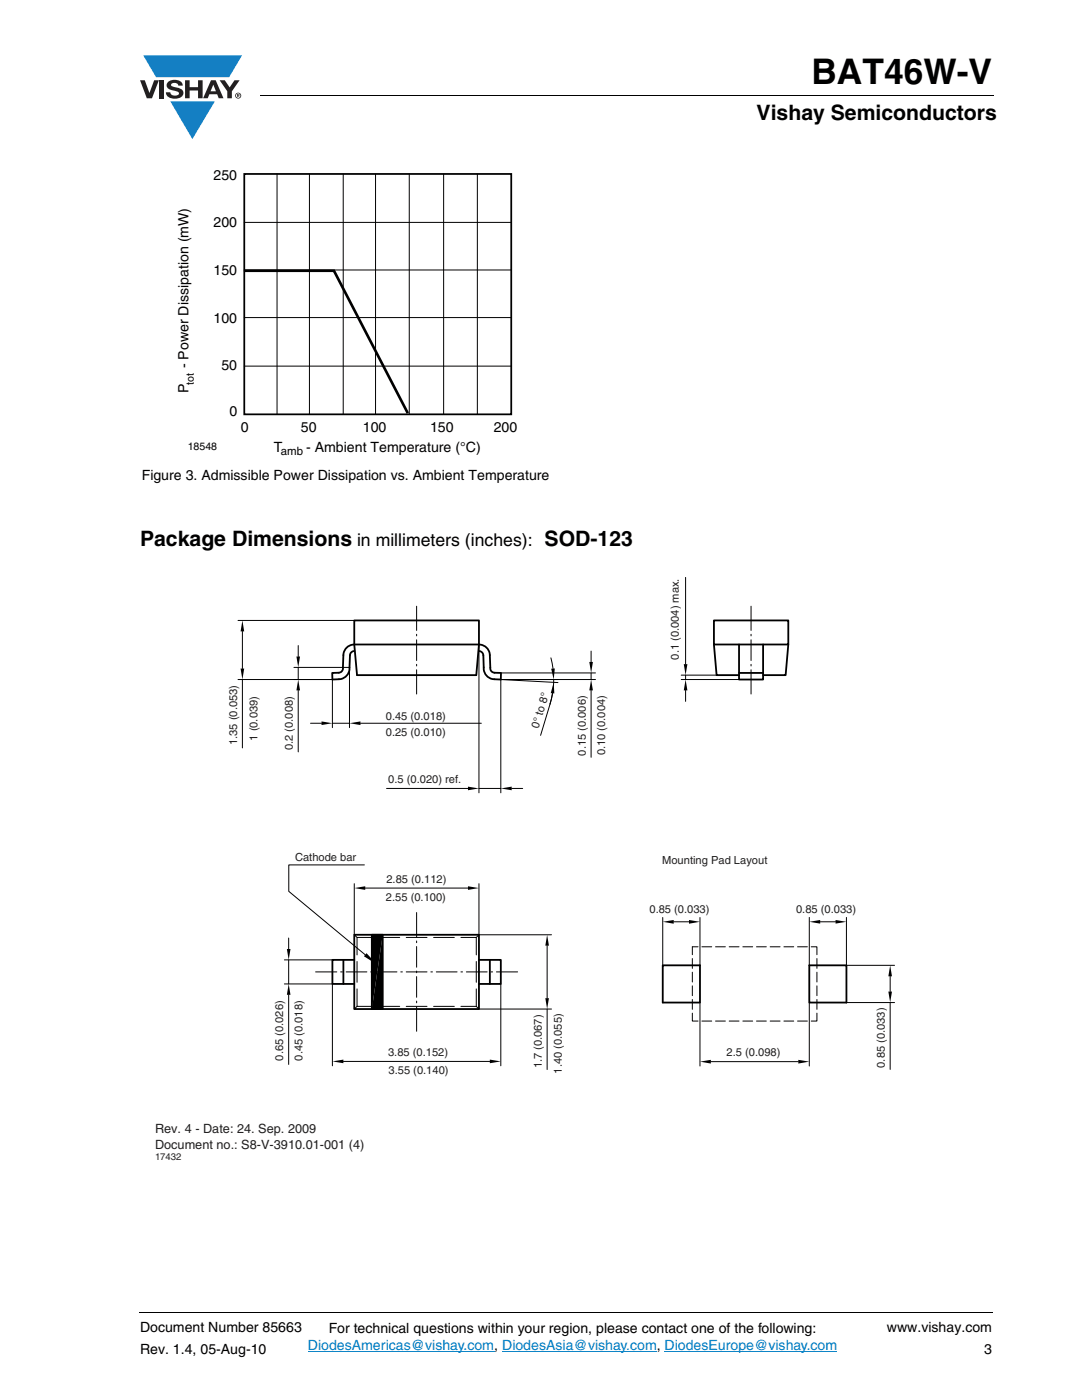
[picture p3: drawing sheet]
<svg xmlns="http://www.w3.org/2000/svg" width="216mm" height="279mm" viewBox="0 0 216 279" stroke-linecap="round" stroke-linejoin="round" font-family="sans-serif">
<g fill="#147fc3">
<path d="M28.6 11h19.7l-2.6 4.4h-3.8h-10.8z"/>
<path d="M34 20.2h8.9l-4.5 7.6z"/>
</g>
<g fill="#231f20">
<path d="M27.9 16h1l.9 2.5 1-2.5h.9l-1.4 3.6h-1z"/>
<path d="M31.9 16h.9v3.6h-.9z"/>
<path d="M33.6 16.3a2.1 2.1 0 0 1 2.8 .3l.1 .5h-.9a.79 .79 0 0 0-.7-.6 .79 .79 0 0 0-.8 .5l.3 .2 1 .3a1.08 1.08 0 0 1 1.2 1 1.08 1.08 0 0 1-1.1 1.1 1.73 1.73 0 0 1-2.4-1.2h.9a.96 .96 0 0 0 .8 .7 .96 .96 0 0 0 .9-.5 1.31 1.31 0 0 0-1.2-.6 1.03 1.03 0 0 1-1.1-.5 1.03 1.03 0 0 1 .2-1.2z"/>
<path d="M36.9 16h.9v1.4h1.7v-1.4h.9v3.6h-.9v-1.5h-1.7v1.5h-.9z"/>
<path d="M43.8 16h1.1l.9 1.4 1-1.4h1l-1.5 2.2v1.4h-.9v-1.4z"/>
<path d="M42.6 16.9l.5 1.3h-1.1zM42.1 16l-1.6 3.6h1l.3-.8h1.5l.3 .8h1l-1.6-3.6z"/>
<path d="M47.1 19.1a.46 .46 0 0 1 .9 0 .46 .46 0 0 1-.9 0zM46.9 19.1a.6 .6 0 0 0 1.2 0 .6 .6 0 0 0-1.2 0z"/>
<path d="M47.4 18.9h.2v.1h-.2zM47.3 18.8v.6h.1v-.3l.4 .3-.2-.3 .2-.1-.1-.2z"/>
</g>
<path d="M51.9 18.9v.2zM27.9 261.9v.2z" fill="#000"/>
<path d="M51.9 19h146.4M27.9 262h170.1" fill="none" stroke="#000" stroke-width=".2"/>
<path d="M61.4 269.7h37.2M100.2 269.7h30.8M132.6 269.7h34.5" fill="none" stroke="#007ec4" stroke-width=".2"/>
<path d="M35.2 33.4h68v58h-68z" fill="#fff"/>
<path d="M48.7 34.7h53.3v48h-53.3z" fill="none" stroke="#000" stroke-width=".35"/>
<path d="M55.3 34.7v48M61.7 34.7v48M68.5 34.7v48M74.9 34.7v48M81.7 34.7v48M88.5 34.7v48M95.2 34.7v48M48.7 53.9h53.3M48.7 44.4h53.3M48.7 73.1h53.3M48.7 63.4h53.3" fill="none" stroke="#000" stroke-width=".2"/>
<path d="M48.7 54h17.9l14.8 28.5" fill="none" stroke="#000" stroke-width=".53"/>
<path d="M30.9 115.2h147.7v116.7h-147.7z" fill="#fff"/>
<g fill="none" stroke="#000" stroke-width=".36">
<path d="M70.7 128.6a2.18 2.18 0 0 0-2.2 2.1l-.1 3-.6 .5-1.5 .1v1.3a3.2 3.2 0 0 0 2.9-.8 2.15 2.15 0 0 0 .5-1.6l.2-2.6 .4-.5 .4-.2M70.7 128.6h24.9l-.6 6.1h-23.8zM70.7 128.6v-4.8h24.9v4.8a2.18 2.18 0 0 1 2.1 2.1l.2 3 .5 .5 1.6 .1-.1 1.3a3.2 3.2 0 0 1-2.8-.8 2.25 2.25 0 0 1-.6-1.6l-.1-2.6-.2-.4-.6-.3M142.5 123.8h14.8v4.8h-14.8zM142.5 128.6l.5 6.1h4.5M147.5 128.6v7h4.8v-7M147.5 134.3h4.8M157.3 128.6l-.5 6.1h-4.5M68.5 191.6v4.8M70.7 186.6h24.9v14.8h-24.9zM70.7 191.6h-4.4v4.8h4.4M74.2 186.6h2.2v14.8h-2.2z"/>
<path d="M95.6 191.6h4.3v4.8h-4.3M97.7 191.6v4.8M132.2 192.7h7.5v7.4h-7.5zM161.5 192.7h7.4v7.4h-7.4z"/>
</g>
<g fill="none" stroke="#000" stroke-width=".2">
<path d="M136.8 115.2v17.3M47.5 123.8h23.2M47.5 135.6h18.8v9.6M48.4 126v7.4M48.4 135.6v13.7M58.6 133.2h11.1v12M59.5 128.8v2.2M59.5 133.2v2.4M59.5 137.8v12.3M70.7 128.6h.1M70.7 129.9h.1M83.1 121v4.8"/>
<path d="M83.1 126.6v.3M83.1 127.7v4.1M83.1 132.6v.3M83.1 133.7v4.8M95.5 129.9h.1M95.6 128.6v29.6M95.6 128.6h.1M99.9 134.3h18.9M109.9 131.3l.4 2.1M110.3 138.4l-.5 2.1M110.5 135.6l-.1 1.7-.4 2.1-2.1 7.4M111.4 135.6h-11.5l11.4 .6"/>
<path d="M117.9 129.9v2.2M117.9 134.3v1.3M117.9 137.8v13.3M118.8 135.6h-18.9v22.6M135.9 134.7h7.1M135.9 135.6h11.6M136.8 134.7v.9M136.8 137.8v2.2M149.9 121v4.8M149.9 126.6v.3M149.9 127.7v4.1M149.9 132.6v.3"/>
<path d="M149.9 133.7v4.8M62 144.3h2.2M66.3 144.3h3.4M71.9 144.3h24.1M77.1 157.4h16.3M95.6 157.4h4.3M102.1 157.4h2.2M70.7 176.4v10.2l.5 .5M72.7 172.6h-15.1v5.3l15.3 12.6M72.9 177.2h20.5M95.6 176.4v10.2M56.7 196.4h9.6v16.3"/>
<path d="M56.7 191.6h9.6M57.6 187.2v2.2M57.6 191.6v4.8M57.6 198.5v13.9M63 194h4.2M68 194h.3M69.1 194h4.1M71.2 197.4v3.4h3.1M71.2 191.9v4.1M74 194h.3M74.3 187.1h-3.1v3.5M75.1 194h4.1"/>
<path d="M75.6 187.1h4.2M80 194h.3M81.1 187.1h4.1M81.1 194h4.1M83.1 182.1v4.9M83.1 187.8v.3M83.1 188.9v4.1M83.1 193.8v.3M83.1 194.9v4.1M83.1 199.8v.3M86 194h.3M86.5 187.1h4.2"/>
<path d="M87.1 194h4.1M92 187.1h3v3.5M92 194h.3M93.1 194h4.1M95 191.9v4.1M95 197.4v3.4M95.6 186.6l-.6 .5M95.6 186.6h14.4M98 194h.3M99.1 194h4.2M99.9 196.4v16.3M109.2 188.7v10.5"/>
<path d="M132.2 183.1v9.6M134.4 184h3.1M138.1 191.3v2M138.1 194v2M138.1 196.7v2M138.1 199.5v1.9M139.3 189h-1.2v1.5M139.7 183.1v9.6M140.1 189h1.9M142.8 189h1.9M145.5 189h2M148.2 189h2"/>
<path d="M150.9 189h2M153.7 189h2M156.4 189h2M159.1 189h2M161.5 183.1v9.6M161.9 189h1.1v1.5M163 191.3v2M163 194v2M163 196.7v2M163 199.5v1.9M163.7 184h3M168.9 183.1v9.6h9.6"/>
<path d="M177.6 194.8v3.1M68.5 211.8h29.2M71.2 200.8l-.5 .6M75.6 200.8h4.2M81.1 200.8h4.1M83.1 200.9v4.9M86.5 200.8h4.2M92 200.8h3M95 200.8l.6 .6h14.4M109.2 201.4v12M138.1 202.2v1.6h1.2M139.7 200.1v12.7"/>
<path d="M140.1 203.8h1.9M141.8 211.9h17.5M142.8 203.8h1.9M145.5 203.8h2M148.2 203.8h2M150.9 203.8h2M153.7 203.8h2M156.4 203.8h2M159.1 203.8h2M161.5 200.1v12.7M163 202.2v1.6h-1.1M168.9 200.1h9.6"/>
<path d="M177.6 200.1v13.3"/>
</g>
<g fill="#000">
<path d="M48.4 123.8l.3 2.2h-.7zM48 133.4h.7l-.3 2.2zM59.1 131h.8l-.4 2.2zM59.5 135.6l.4 2.2h-.8zM110.5 136.2l.1 2.2-.7-.1zM110 133.5l.7-.1-.2 2.2zM117.6 132.1h.7l-.4 2.2zM117.9 135.6l.4 2.2h-.7zM136.8 135.6l.4 2.2h-.8zM136.4 132.5h.8l-.4 2.2zM64.2 144l2.1 .3-2.1 .4zM69.7 144.3l2.2-.3v.7z"/>
<path d="M93.4 157l2.2 .4-2.2 .3zM99.9 157.4l2.2-.4v.7zM70.7 177.2l2.2-.3v.7zM93.4 176.9l2.2 .3-2.2 .4zM57.2 189.4h.8l-.4 2.2zM57.6 196.4l.4 2.1h-.8zM73.1 190.2l2.1 2.3-2.6-1.7zM109.2 186.6l.3 2.1h-.7zM108.8 199.2h.7l-.3 2.2zM132.2 184l2.2-.4v.7zM137.5 183.6l2.2 .4-2.2 .3zM161.5 184l2.2-.4v.7z"/>
<path d="M166.7 183.6l2.2 .4-2.2 .3zM177.6 192.7l.4 2.1h-.7zM177.3 197.9h.7l-.4 2.2zM66.3 211.8l2.2-.3v.7zM76.4 186.6v14.8h-2.2zM74.2 186.6h2.2l-2.2 14.8zM97.7 211.5l2.2 .3-2.2 .4zM139.7 211.9l2.1-.4v.8zM159.3 211.5l2.2 .4-2.2 .4z"/>
</g>
<text font-size="7" x="161.9" y="16.7">BAT46W-V</text>
<g font-size="4.2">
<text x="151" y="24">Vishay Semiconductors</text>
<text x="27.9" y="108.9">Package Dimensions</text>
<text x="108.7" y="108.9">SOD-123</text>
</g>
<text font-size="3.5" x="71.2" y="108.9">in millimeters (inches):</text>
<g font-size="2.8">
<text x="42.6" y="35.8">250</text>
<text x="42.6" y="45.4">200</text>
<text x="42.6" y="54.9">150</text>
<text x="42.6" y="64.4">100</text>
<text x="37.6" y="73.5" transform="rotate(-90 37.6 73.5)">- Power Dissipation (mW)</text>
<text x="44.2" y="73.9">50</text>
<text x="37.6" y="78.4" transform="rotate(-90 37.6 78.4)">P</text>
<text x="45.8" y="83.1">0</text>
<text x="48.1" y="86.2">0</text>
<text x="60.1" y="86.2">50</text>
<text x="72.4" y="86.2">100</text>
<text x="85.8" y="86.2">150</text>
<text x="98.5" y="86.2">200</text>
<text x="28.3" y="95.7">Figure 3. Admissible Power Dissipation vs. Ambient Temperature</text>
<text x="54.6" y="90.3">T</text>
<text x="61.1" y="90.3">- Ambient Temperature (°C)</text>
<text x="27.9" y="265.9">Document Number 85663</text>
<text x="65.6" y="266">For technical questions within your region, please contact one of the following:</text>
<text x="177" y="265.9">www.vishay.com</text>
<text x="27.9" y="270.1">Rev. 1.4, 05-Aug-10</text>
<text x="196.4" y="270.1">3</text>
</g>
<text font-size="2.8" fill="#007ec4" x="61.4" y="269.5">DiodesAmericas@vishay.com, DiodesAsia@vishay.com, DiodesEurope@vishay.com</text>
<g font-size="2.5" fill="#231f20">
<text x="30.9" y="226.2">Rev. 4 - Date: 24. Sep. 2009</text>
<text x="30.9" y="229.2">Document no.: S8-V-3910.01-001 (4)</text>
</g>
<text font-size="2.3" x="56" y="90.9">amb</text>
<g font-size="2.2" fill="#231f20">
<text x="135.4" y="131.6" transform="rotate(-90 135.4 131.6)">0.1 (0.004) max.</text>
<text x="77" y="143.6">0.45 (0.018)</text>
<text x="47.3" y="148.7" transform="rotate(-90 47.3 148.7)">1.35 (0.053)</text>
<text x="51.4" y="147.8" transform="rotate(-90 51.4 147.8)">1 (0.039)</text>
<text x="58.5" y="149.7" transform="rotate(-90 58.5 149.7)">0.2 (0.008)</text>
<text x="77" y="146.8">0.25 (0.010)</text>
<text x="107.5" y="145.6" transform="rotate(-73 107.5 145.6)">0° to 8°</text>
<text x="116.9" y="150.8" transform="rotate(-90 116.9 150.8)">0.15 (0.006)</text>
<text x="120.8" y="150.8" transform="rotate(-90 120.8 150.8)">0.10 (0.004)</text>
<text x="77.5" y="156.3">0.5 (0.020) ref.</text>
<text x="58.9" y="171.9">Cathode bar</text>
<text x="132.1" y="172.4">Mounting Pad Layout</text>
<text x="77" y="179.8">2.55 (0.100)</text>
<text x="77.1" y="176.2">2.85 (0.112)</text>
<text x="129.6" y="182.3">0.85 (0.033)</text>
<text x="158.8" y="182.3">0.85 (0.033)</text>
<text x="56.5" y="211.7" transform="rotate(-90 56.5 211.7)">0.65 (0.026)</text>
<text x="60.4" y="211.7" transform="rotate(-90 60.4 211.7)">0.45 (0.018)</text>
<text x="77.4" y="210.8">3.85 (0.152)</text>
<text x="77.5" y="214.4">3.55 (0.140)</text>
<text x="108.1" y="213.2" transform="rotate(-90 108.1 213.2)">1.7 (0.067)</text>
<text x="112.1" y="214.2" transform="rotate(-90 112.1 214.2)">1.40 (0.055)</text>
<text x="145" y="210.8">2.5 (0.098)</text>
<text x="176.6" y="213.1" transform="rotate(-90 176.6 213.1)">0.85 (0.033)</text>
</g>
<g font-size="2.1">
<text x="38.7" y="76.9" transform="rotate(-90 38.7 76.9)">tot</text>
<text x="37.5" y="89.9">18548</text>
</g>
<text font-size="1.9" fill="#231f20" x="30.9" y="231.5">17432</text>
</svg>
